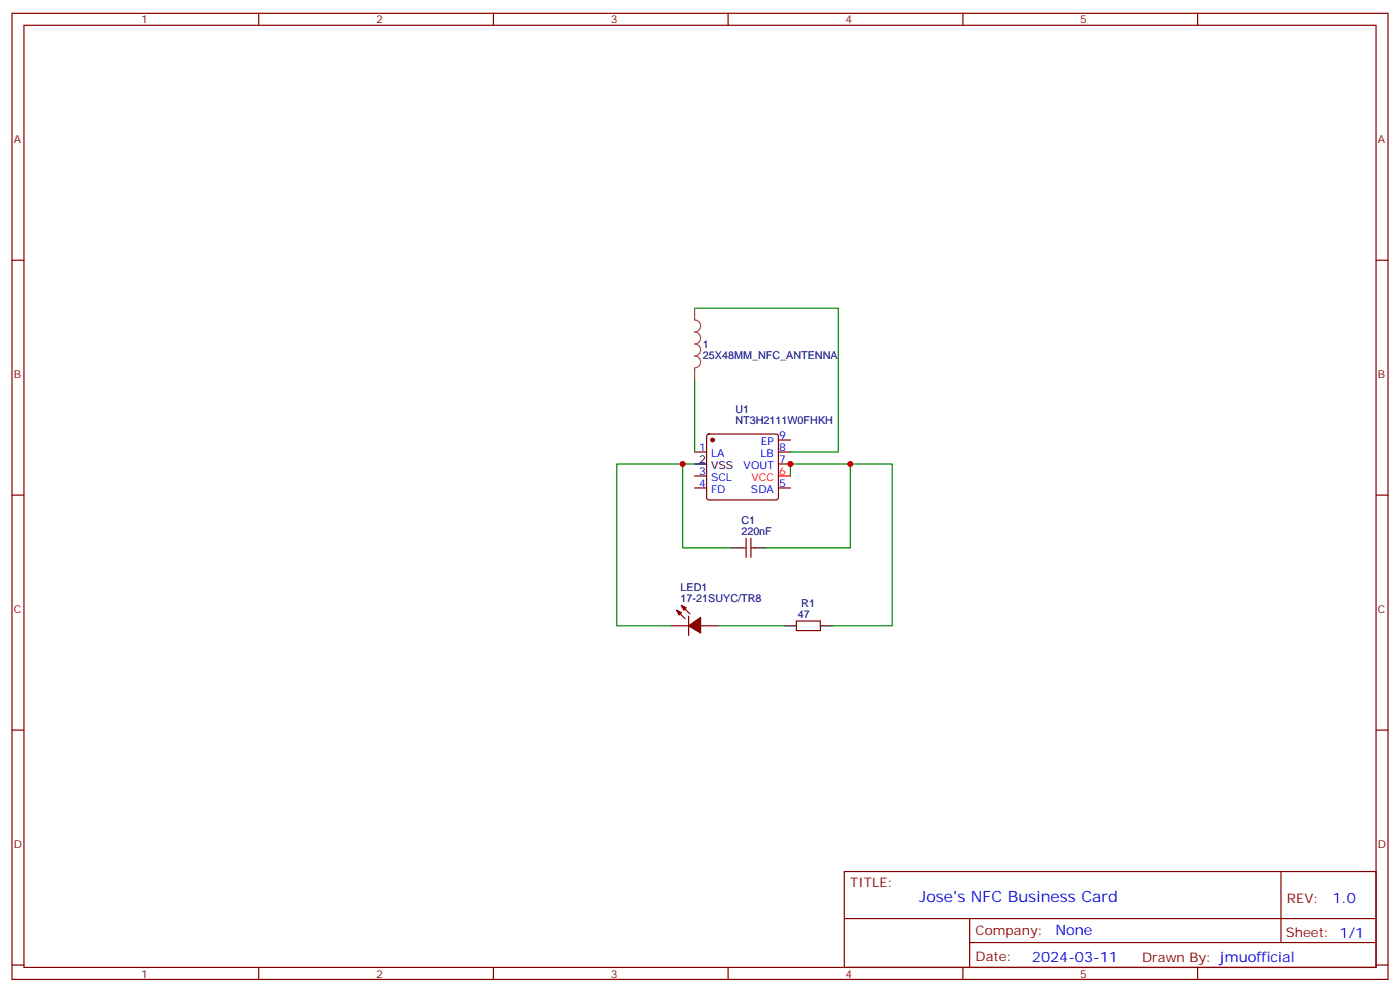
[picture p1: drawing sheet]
<svg xmlns="http://www.w3.org/2000/svg" width="412mm" height="292mm" viewBox="0 0 412 292" stroke-linecap="round" stroke-linejoin="round" font-family="sans-serif">
<g fill="none" stroke="#870000" stroke-width=".35">
<path d="M3.5 3.9h405.4v284.4h-405.4zM7.1 7.4h398.2v277.3h-398.2zM76.2 3.9v3.5M145.3 3.9v3.5M214.5 3.9v3.5M283.6 3.9v3.5M352.8 3.9v3.5M3.5 76.6h3.6M405.3 76.6h3.6M204.6 133h3.5M208.4 127.9l.4-.2h19.8l.5 .2 .2 .5v18l-.2 .5-.5 .2h-19.8l-.5-.2-.2-.5v-18zM229.3 129.5h3.5"/>
<path d="M229.3 133h3.5M229.3 136.6h3.5M3.5 145.7h3.6M204.6 143.6h3.5M204.6 140.1h3.5M219.8 158.4v5.7M221.2 158.4v5.7M229.3 143.6h3.5M405.3 145.7h3.6M199.3 179.6l2.5 2.5M200.7 178.2l2.5 2.5M218.7 161.3h1.1"/>
<path d="M221.2 161.3h1M197.6 184.2h5.2M202.8 181.4v5.6M206.4 184.2h5.3M234.6 182.8h7.1v2.8h-7.1zM3.5 214.9h3.6M405.3 214.9h3.6M248.7 256.5h156.6v28.2h-156.6zM377.3 256.5v20.9M248.7 270.4h156.5M285.6 277.4h119.6M285.6 270.4v14.1"/>
<path d="M3.5 284h3.6M76.2 284.7v3.6M145.3 284.7v3.6M214.5 284.7v3.6M283.6 284.7v3.6M352.8 284.7v3.6M405.3 284h3.6"/>
</g>
<path d="M229.3 140.1h3.5" fill="none" stroke="#f00" stroke-width=".35"/>
<path d="M204.6 136.6h3.5M215.2 161.3h3.5M222.2 161.3h3.6M231.1 184.2h3.5M241.7 184.2h3.5" fill="none" stroke="#000" stroke-width=".35"/>
<g fill="#870000" stroke="#870000" stroke-width=".35">
<path d="M199.3 179.6l1.4 .7-.7 .7z"/>
<path d="M200.7 178.2l1.4 .7-.7 .7z"/>
<path d="M202.8 184.2l3.6-2.5v4.6z"/>
<circle cx="209.9" cy="129.5" r=".53"/>
</g>
<path d="M204.6 90.7v3.5a1.76 1.76 0 0 1 1.8 1.7 1.76 1.76 0 0 1-1.8 1.8 1.76 1.76 0 0 1 1.8 1.8 1.76 1.76 0 0 1-1.8 1.7 1.76 1.76 0 0 1 1.8 1.8 1.76 1.76 0 0 1-1.8 1.8 1.76 1.76 0 0 1 1.8 1.7 1.76 1.76 0 0 1-1.8 1.8M204.6 108.4v3.5" fill="none" stroke="#a64a4a" stroke-width=".35"/>
<path d="M204.6 90.7h42.3v42.3h-14.1M204.6 111.9v21.1M201.1 136.6h-19.4v47.6h15.9M204.6 136.6h-3.5v24.7h14.1M250.5 136.6h12.3v47.6h-17.6M232.8 140.1v-3.5h17.7v24.7h-24.7M211.7 184.2h19.4" fill="none" stroke="#008700" stroke-width=".35"/>
<g fill="#c00">
<circle cx="232.8" cy="136.6" r=".88"/>
<circle cx="201.1" cy="136.6" r=".88"/>
<circle cx="250.5" cy="136.6" r=".88"/>
</g>
<text font-size="4.6" fill="#00f" x="270.8" y="265.5">Jose's NFC Business Card</text>
<g font-size="4.2" fill="#00f">
<text x="392.5" y="265.8">1.0</text>
<text x="310.9" y="275.3">None</text>
<text x="304" y="283.1">2024-03-11</text>
</g>
<g font-size="3.9" fill="#800">
<text x="250.5" y="261.1">TITLE:</text>
<text x="379.1" y="265.8">REV:</text>
<text x="287.4" y="275.3">Company:</text>
<text x="378.7" y="275.9">Sheet: 1/1</text>
<text x="287.4" y="283">Date:</text>
<text x="336.4" y="283.1">Drawn By: jmuofficial</text>
</g>
<g font-size="3.2" fill="#800">
<text x="41.6" y="6.9">1</text>
<text x="110.8" y="6.9">2</text>
<text x="179.9" y="6.9">3</text>
<text x="249.1" y="6.9">4</text>
<text x="318.2" y="6.9">5</text>
<text x="4.1" y="42">A</text>
<text x="405.9" y="42">A</text>
<text x="4.1" y="111.2">B</text>
<text x="405.9" y="111.2">B</text>
<text x="4.1" y="180.3">C</text>
<text x="405.9" y="180.3">C</text>
<text x="4.1" y="249.4">D</text>
<text x="405.9" y="249.4">D</text>
<text x="41.6" y="287.7">1</text>
<text x="110.8" y="287.7">2</text>
<text x="179.9" y="287.7">3</text>
<text x="249.1" y="287.7">4</text>
<text x="318.2" y="287.7">5</text>
</g>
<g font-size="3.2" fill="#000080">
<text x="207.1" y="105.5">25X48MM_NFC_ANTENNA</text>
<text x="207.1" y="102.4">1</text>
<text x="216.6" y="124.7">NT3H2111W0FHKH</text>
<text x="216.6" y="121.6">U1</text>
<text x="218.4" y="154.3">C1</text>
<text x="218.4" y="157.4">220nF</text>
<text x="200.5" y="177.1">17-21SUYC/TR8</text>
<text x="200.5" y="174">LED1</text>
<text x="236" y="178.6">R1</text>
<text x="235.1" y="181.8">47</text>
</g>
<g font-size="3.2" fill="#00f">
<text x="224.1" y="130.9">EP</text>
<text x="229.5" y="129.2">9</text>
<text x="205.9" y="132.7">1</text>
<text x="209.4" y="134.4">LA</text>
<text x="219.1" y="138">VOUT</text>
<text x="224.1" y="134.4">LB</text>
<text x="229.5" y="132.7">8</text>
<text x="229.5" y="136.2">7</text>
<text x="205.9" y="143.3">4</text>
<text x="205.9" y="139.7">3</text>
<text x="209.4" y="141.5">SCL</text>
<text x="229.5" y="143.3">5</text>
<text x="209.4" y="145">FD</text>
<text x="221.2" y="145">SDA</text>
</g>
<g font-size="3.2">
<text x="205.9" y="136.2">2</text>
<text x="209.4" y="138">VSS</text>
</g>
<g font-size="3.2" fill="#f00">
<text x="221.4" y="141.5">VCC</text>
<text x="229.5" y="139.7">6</text>
</g>
</svg>
